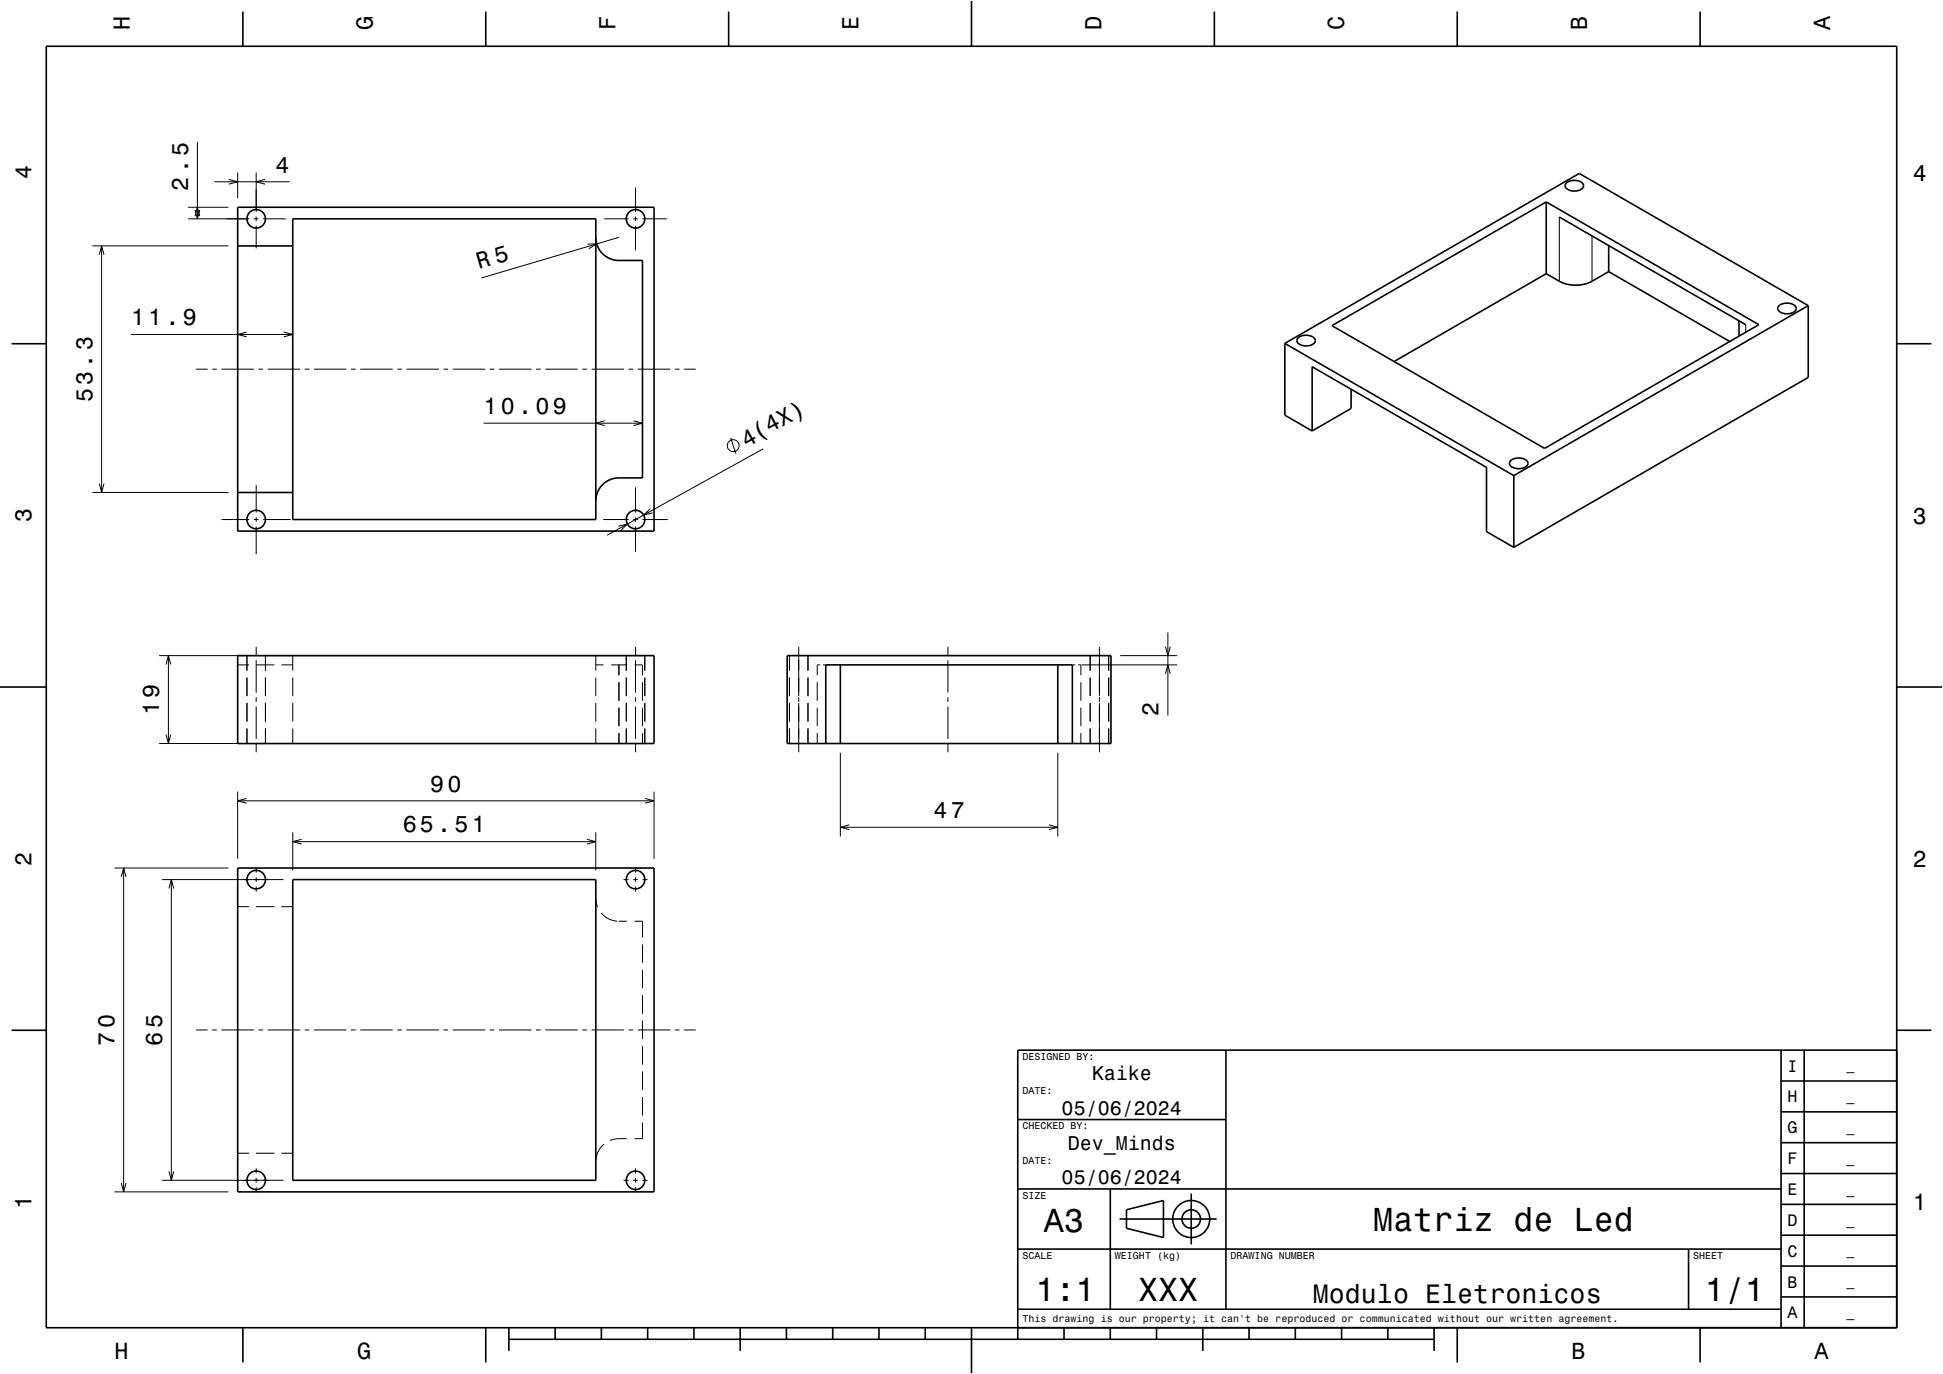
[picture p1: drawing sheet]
<svg xmlns="http://www.w3.org/2000/svg" width="420mm" height="297mm" viewBox="0 0 420 297" stroke-linecap="round" stroke-linejoin="round" font-family="sans-serif">
<g fill="none" stroke="#000" stroke-width=".22">
<path d="M42.7 30.7v16.6M46.4 39.3h16.2M49.4 38.8l2 .5-2 .5M51.4 37.3v5.5M55.4 37.3v8.5M57.3 38.8l-1.9 .5 1.9 .5M20 53.2h29.4M21.4 55.1l.6-1.9 .5 1.9M22 53.2v53.3M40.7 47.3h13.2M40.7 44.8h8.7M42.2 45.4l.5 1.9 .5-1.9"/>
<path d="M42.2 46.7l.5-1.9 .5 1.9M54.9 47.3h1M55.4 46.8v1M55.4 48.8v4.9M56.9 47.3h4.9M127 52.8l2-.1-1.7 1.1M130.6 47.3h5.3M133.8 51.3l-29.7 8.8M136.9 47.3h1M137.4 40.5v5.3M137.4 46.8v1M137.4 48.8v5.3"/>
<path d="M138.9 47.3h5.2M337.1 46.9v13.9M344.1 51v9.8M28.3 72.3h35M42.4 79.8h2.5M45.9 79.8h1M47.9 79.8h7M53.3 71.8l-1.9 .5 1.9 .5M55.9 79.8h1M57.9 79.8h7M61.4 71.8l1.9 .5-1.9 .5M65.9 79.8h1"/>
<path d="M67.9 79.8h7M75.9 79.8h1M77.9 79.8h7M85.9 79.8h1M87.9 79.8h7M95.9 79.8h1M97.9 79.8h7M105.9 79.8h1M107.9 79.8h7M115.9 79.8h1M117.9 79.8h7M125.9 79.8h1"/>
<path d="M127.9 79.8h7M135.9 79.8h1M137.9 79.8h7M145.9 79.8h1M147.9 79.8h2.5M377.4 70.2v1.6M104.5 91.5h34.4M130.7 91l-1.9 .5 1.9 .5M136.9 91l2 .5-2 .5M157.9 94.6l1.1 3.4M165 97l-33.7 18.7M20 106.5h29.4"/>
<path d="M21.4 104.5l.6 2 .5-2M47.9 112.3h6M54.9 112.3h1M55.4 104.8v6M55.4 111.8v1M55.4 113.8v6M56.9 112.3h6M130.4 112.3h5.5M133.7 113.8l1.9-.5-1.4 1.4M136.9 112.3h1M137.4 105.3v5.5M137.4 111.8v1"/>
<path d="M137.4 113.8v5.5M138.9 112.3h5.5M140.6 109.9l-1.5 1.4 2-.5M55.4 139.8v1.9M137.4 139.8v1.9M172.7 139.8v10.7M204.9 139.8v1.9M237.7 139.8v10.7M251.9 139.8l.6 1.9 .5-1.9M252.5 136.7v18M34.4 141.7h105v3.3M35.9 158.8l.5 1.9 .5-1.9"/>
<path d="M35.9 143.6l.5-1.9 .5 1.9M36.4 141.7v19M51.4 143.7h2.4M53.4 141.7v3.3M53.4 146.5v4M53.4 152v4M53.4 157.5v3.2M55.3 143.7h4M55.4 142.7v7M55.4 150.7v1M55.4 152.7v7M57.4 141.7v3.3"/>
<path d="M57.4 146.5v4M57.4 152v4M57.4 157.5v3.2M60.8 143.7h2.5M63.3 141.7v3.3M63.3 146.5v4M63.3 152v4M63.3 157.5v3.2M128.8 141.7v3.3M128.8 146.5v4M128.8 152v4M128.8 157.5v3.2"/>
<path d="M128.8 143.7h1.7M132.1 143.7h3.4M133.8 143.7v2.3M133.8 147.5v4M133.8 153v4M133.8 158.5v2.2M135.4 141.7v3.3M135.4 146.5v4M135.4 152v4M135.4 157.5v3.2M137.2 143.7h1.7v2.3M137.4 142.7v7"/>
<path d="M137.4 150.7v1M137.4 152.7v7M138.9 147.5v4M138.9 153v4M138.9 158.5v2.2M139.4 157.5v3.2h-105M139.4 146.5v4M139.4 152v4M170.7 141.7v3.3M170.7 146.5v4M170.7 152v4M170.7 157.5v3.2"/>
<path d="M172.7 152v10.6M172.7 150.7v1M174.7 141.7v3.3M174.7 146.5v4M174.7 152v4M174.7 157.5v3.2M176.7 147.5v4M176.7 153v4M176.7 158.5v2.2M177.3 143.7h-.6v2.3M177.9 143.7h.6M204.9 142.7v7"/>
<path d="M204.9 150.7v1M204.9 152.7v7M231.8 143.7h.6M233 143.7h.7v2.3M233.7 147.5v4M233.7 153v4M233.7 158.5v2.2M233.8 143.7h20.7M235.7 141.7v3.3M235.7 146.5v4M235.7 152v4M235.7 157.5v3.2"/>
<path d="M237.7 152v10.6M237.7 150.7v1M239.7 141.7v3.3M239.7 146.5v4M239.7 152v4M239.7 157.5v3.2M242.2 141.7h12.3M251.9 145.6l.6-1.9 .5 1.9M51.4 171.1v14.5M51.4 173.1h90M53.3 172.6l-1.9 .5 1.9 .5M55.4 160.7v1.9"/>
<path d="M63.3 179.9v8.2M128.8 179.9v8.2M137.4 160.7v1.9M139.4 172.6l2 .5-2 .5M141.4 171.1v14.5M181.7 162.7v18.1M181.7 178.8h47M183.6 178.3l-1.9 .5 1.9 .5M204.9 160.7v1.9M226.7 178.3l2 .5-2 .5M228.7 162.7v18.1M231.8 160.7h.3"/>
<path d="M232.4 160.7h.3M24.7 187.6h24.7M26.2 189.6l.5-2 .5 2M26.7 187.6v70M35 190.1h26.3M36.5 192.1l.5-2 .6 2M37 190.1v65M51.4 196h2.4M55.3 196h4M55.4 187.5v1.1M55.4 189.6v1M55.4 191.6v1.1"/>
<path d="M60.8 196h2.5M63.3 181.9h65.5M65.2 181.4l-1.9 .5 1.9 .5M126.9 181.4l1.9 .5-1.9 .5M128.8 194.1l.4 2M130 197.4a5 5 0 0 0 3.4 1.7M133.7 199.1h1.8M134.8 190.1h1.1M136.9 190.1h1M137.2 199.1h1.7v3.5M137.4 187.5v1.1M137.4 189.6v1"/>
<path d="M137.4 191.6v1.1M138.9 190.1h1.1M138.9 204.1v4M138.9 209.6v4M138.9 215.1v4M42.4 222.6h2.5M45.9 222.6h1M47.9 222.6h7M55.9 222.6h1M57.9 222.6h7M65.9 222.6h1M67.9 222.6h7"/>
<path d="M75.9 222.6h1M77.9 222.6h7M85.9 222.6h1M87.9 222.6h7M95.9 222.6h1M97.9 222.6h7M105.9 222.6h1M107.9 222.6h7M115.9 222.6h1M117.9 222.6h7M125.9 222.6h1M127.9 222.6h7"/>
<path d="M135.9 222.6h1M137.9 222.6h7M138.9 220.6v4M138.9 226.1v4M138.9 231.6v4M138.9 237.1v4M145.9 222.6h1M147.9 222.6h2.5M24.7 257.6h24.7M26.2 255.7l.5 1.9 .5-1.9M35 255.1h26.3M36.5 253.2l.5 1.9 .6-1.9"/>
<path d="M51.4 249.3h2.4M55.3 249.3h4M55.4 252.5v1.1M55.4 254.6v1M55.4 256.6v1.1M60.8 249.3h2.5M128.8 251.1h.1M130.6 247.3a5 5 0 0 0-1.8 3.5M134.8 255.1h1.1M135.5 246.1l-2.2 .1-1.5 .3M136.9 255.1h1M137.4 252.5v1.1"/>
<path d="M137.4 254.6v1M137.4 256.6v1.1M138.9 255.1h1.1M138.9 242.6v3.5h-1.7"/>
<circle cx="158.5" cy="96.3" r="1.28"/>
</g>
<g fill="none" stroke="#000" stroke-width=".35">
<path d="M10 10h400v277h-400zM52.5 2.5v7.5M105 2.5v7.5M157.5 2.5v7.5M210 0v10M262.5 2.5v7.5M315 2.5v7.5M367.5 2.5v7.5M338.6 39.6a2.58 2.58 0 0 1 3.7 .4 1.65 1.65 0 0 1-2.1 1.3l-1.1-.2a.89 .89 0 0 1-.5-1.5zM51.4 44.8h90v70h-90zM51.4 53.2h11.9M63.3 47.3h65.5v65h-65.5z"/>
<path d="M128.8 51.3a5 5 0 0 0 5 5h5.1v47h-5.1a5 5 0 0 0-5 5M334.2 59.2l-32.8 18.9M334.2 43.6v15.6M337.1 46.9l40.3 23.3M347.7 58.7l-3.6 2.1a7.8 7.8 0 0 1-7 0l-2.9-1.6M347.7 53.1v5.6M347.7 58.7l26.2 15.1M2.5 74.3h7.5M277.7 74.2l49.5 28.6M277.7 74.2v15.5l5.9 3.5M280.6 73.1a2.68 2.68 0 0 1 3.7 .2 1.18 1.18 0 0 1-1.4 1.4l-1 .1a1.35 1.35 0 0 1-1.5-1.5zM287.9 70.4l46.3-26.8 46 26.6-46.3 26.7z"/>
<path d="M375.9 69.3v3.4M384.5 66.1a2.58 2.58 0 0 1 3.8 .4 1.64 1.64 0 0 1-2.1 1.3l-1.2-.2a.89 .89 0 0 1-.5-1.5zM390.9 66.1v15.5l-63.7 36.7M390.9 66.1l-49.5-28.6-63.7 36.7M390.9 66.1l-63.7 36.7M410 74.3h7.5M283.6 93.2v-13.9l37.7 21.7v13.9l5.9 3.4M292.1 84.1v4.2l-8.5 4.9M326.5 99.6a2.68 2.68 0 0 1 3.7 .3 1.18 1.18 0 0 1-1.3 1.4h-1a1.35 1.35 0 0 1-1.6-1.4zM51.4 106.5h11.9M327.2 102.8v15.5M0 148.5h10"/>
<path d="M51.4 141.7h90v19h-90zM170.2 141.7h70v19h-70zM181.7 143.7v17M228.7 143.7v17M410 148.5h10M178.5 160.7v-17h53.3v17M51.4 187.6h90v70h-90zM63.3 190.1h65.5v65h-65.5zM2.5 222.7h7.5M265 227v56M385 233.7h25M385 227v60"/>
<path d="M390 227v60M410 222.7h7.5M410 227h-190v62.5M220 257h165M220 242h45M240 257v26M257.5 258v11M385 253.7h25M385 247h25M385 240.3h25M220 270h165M242 263.5h21"/>
<path d="M243.5 261.5l8-2v8l-8-2zM365 270v13M385 273.7h25M385 267h25M385 260.3h25M52.5 287v7.5M105 287v7.5M110 289.5h200M110 287v5M120 287v2.5M130 287v2.5M140 287v2.5"/>
<path d="M150 287v2.5M160 287v5M170 287v2.5M180 287v2.5M190 287v2.5M200 287v2.5M210 287v10M220 283h165M230 287v2.5M240 287v2.5M250 287v2.5M260 287v5"/>
<path d="M270 287v2.5M280 287v2.5M290 287v2.5M300 287v2.5M310 287v5M315 287v7.5M367.5 287v7.5M385 280.3h25"/>
<circle cx="55.4" cy="47.3" r="2"/>
<circle cx="137.4" cy="47.3" r="2"/>
<circle cx="55.4" cy="112.3" r="2"/>
<circle cx="137.4" cy="112.3" r="2"/>
<circle cx="55.4" cy="190.1" r="2"/>
<circle cx="137.4" cy="190.1" r="2"/>
<circle cx="55.4" cy="255.1" r="2"/>
<circle cx="137.4" cy="255.1" r="2"/>
<circle cx="257.5" cy="263.5" r="2"/>
<circle cx="257.5" cy="263.5" r="4"/>
</g>
<path d="M0 0h420v297h-420" fill="none" stroke="#fff" stroke-width=".22"/>
<g font-size="7.2">
<text x="225.7" y="266.3">A3</text>
<text x="296.8" y="266.1">Matriz de Led</text>
<text x="223.8" y="281.3">1:1</text>
<text x="246" y="281.3">XXX</text>
<text x="368.5" y="281.3">1/1</text>
</g>
<text font-size="5.8" x="283.8" y="281.6">Modulo Eletronicos</text>
<text font-size="5.1" x="163.6" y="95" transform="rotate(-27 163.6 95)">(4X)</text>
<g font-size="5">
<text x="28.1" y="6.5" transform="rotate(-90 28.1 6.5)">H</text>
<text x="80.6" y="6.5" transform="rotate(-90 80.6 6.5)">G</text>
<text x="133.1" y="6.5" transform="rotate(-90 133.1 6.5)">F</text>
<text x="185.6" y="6.5" transform="rotate(-90 185.6 6.5)">E</text>
<text x="238.1" y="6.5" transform="rotate(-90 238.1 6.5)">D</text>
<text x="290.6" y="6.5" transform="rotate(-90 290.6 6.5)">C</text>
<text x="343.1" y="6.5" transform="rotate(-90 343.1 6.5)">B</text>
<text x="395.6" y="6.5" transform="rotate(-90 395.6 6.5)">A</text>
<text x="6.8" y="38.7" transform="rotate(-90 6.8 38.7)">4</text>
<text x="40.7" y="41.2" transform="rotate(-90 40.7 41.2)">2.5</text>
<text x="59.5" y="37.3">4</text>
<text x="413.5" y="39">4</text>
<text x="103.5" y="58.2" transform="rotate(-16 103.5 58.2)">R 5</text>
<text x="28.3" y="70.3">11.9</text>
<text x="20" y="86.9" transform="rotate(-90 20 86.9)">53.3</text>
<text x="104.5" y="89.5">10.09</text>
<text x="161.3" y="96.8" transform="rotate(-29 161.3 96.8)">4</text>
<text x="6.8" y="112.9" transform="rotate(-90 6.8 112.9)">3</text>
<text x="413.5" y="113.2">3</text>
<text x="34.4" y="154.6" transform="rotate(-90 34.4 154.6)">19</text>
<text x="250.5" y="154.7" transform="rotate(-90 250.5 154.7)">2</text>
<text x="93" y="171.1">90</text>
<text x="87" y="179.9">65.51</text>
<text x="201.8" y="176.8">47</text>
<text x="6.8" y="187.1" transform="rotate(-90 6.8 187.1)">2</text>
<text x="413.5" y="187.4">2</text>
<text x="24.7" y="226" transform="rotate(-90 24.7 226)">70</text>
<text x="35" y="226" transform="rotate(-90 35 226)">65</text>
<text x="6.8" y="261.3" transform="rotate(-90 6.8 261.3)">1</text>
<text x="413.5" y="261.6">1</text>
<text x="24.7" y="293.8">H</text>
<text x="77.2" y="293.8">G</text>
<text x="339.7" y="293.8">B</text>
<text x="392.2" y="293.8">A</text>
</g>
<g font-size="4.3">
<text x="236" y="233.5">Kaike</text>
<text x="229.5" y="241">05/06/2024</text>
<text x="230.8" y="248.5">Dev_Minds</text>
<text x="229.5" y="256">05/06/2024</text>
</g>
<g font-size="3.6">
<text x="386.4" y="231.6">I</text>
<text x="386.4" y="238.3">H</text>
<text x="386.4" y="245">G</text>
<text x="386.4" y="251.6">F</text>
<text x="386.4" y="258.3">E</text>
<text x="386.4" y="265">D</text>
<text x="386.4" y="271.6">C</text>
<text x="386.4" y="278.3">B</text>
<text x="386.4" y="285">A</text>
</g>
<g font-size="2.9">
<text x="399.1" y="231.4">_</text>
<text x="399.1" y="238">_</text>
<text x="399.1" y="244.7">_</text>
<text x="399.1" y="251.4">_</text>
<text x="399.1" y="258">_</text>
<text x="399.1" y="264.7">_</text>
<text x="399.1" y="271.4">_</text>
<text x="399.1" y="278">_</text>
<text x="399.1" y="284.7">_</text>
</g>
<g font-size="2.2">
<text x="221" y="229.1">DESIGNED BY:</text>
<text x="221" y="236.6">DATE:</text>
<text x="221" y="244.1">CHECKED BY:</text>
<text x="221" y="251.6">DATE:</text>
<text x="221" y="259.1">SIZE</text>
<text x="221" y="272.1">SCALE</text>
<text x="241" y="272.1">WEIGHT (kg)</text>
<text x="266" y="272.1">DRAWING NUMBER</text>
<text x="366" y="272.1">SHEET</text>
<text x="221" y="285.8">This drawing is our property; it can't be reproduced or communicated without our written agreement.</text>
</g>
</svg>
